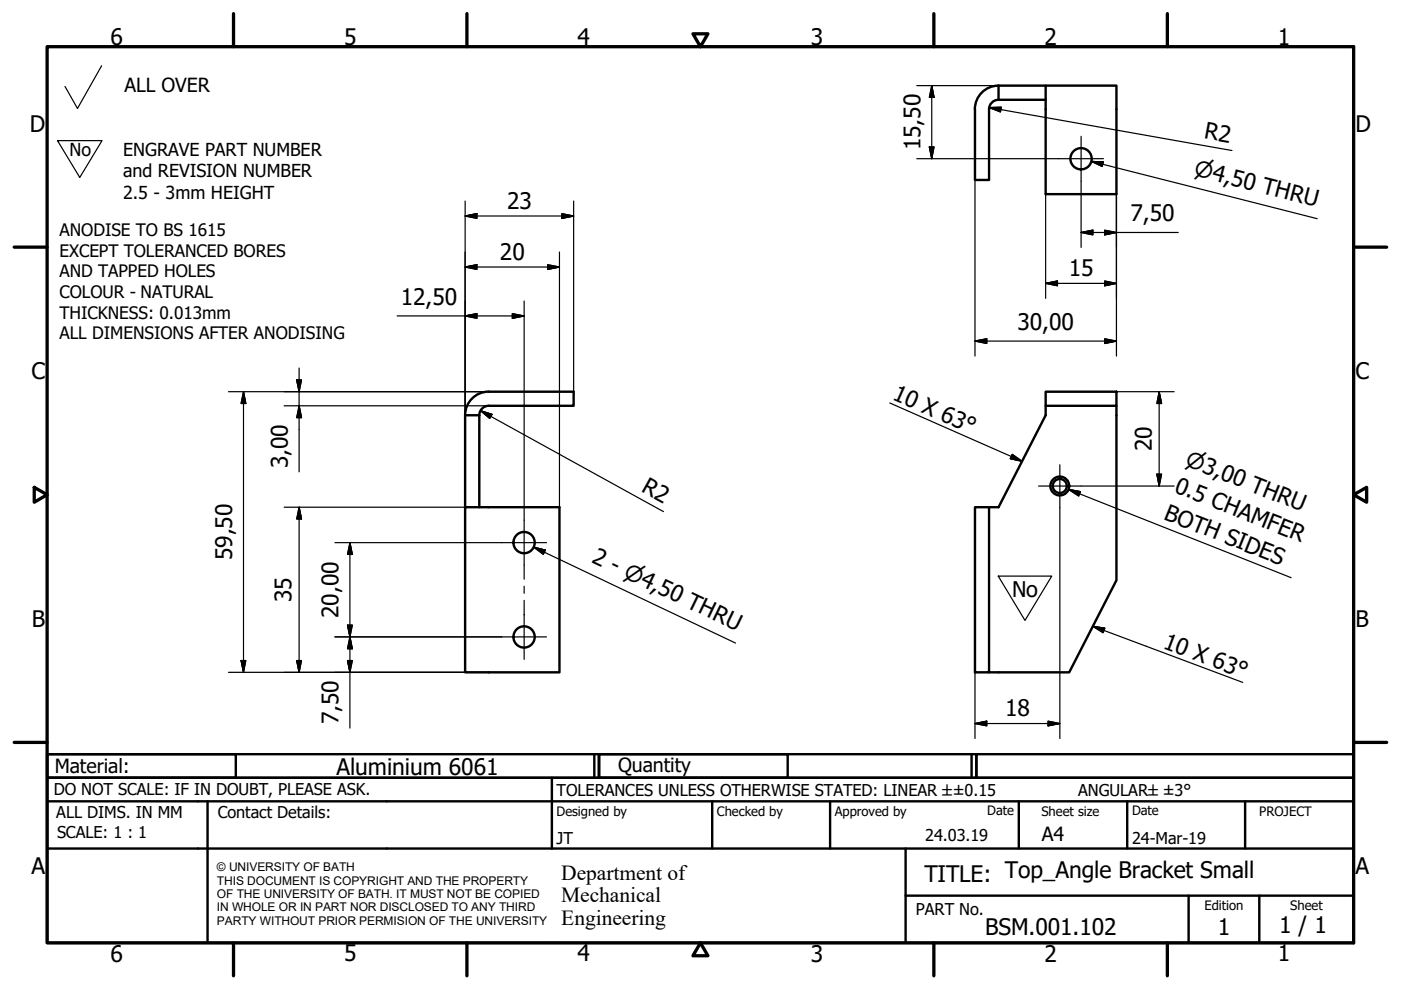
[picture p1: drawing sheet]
<svg xmlns="http://www.w3.org/2000/svg" width="297mm" height="210mm" viewBox="0 0 297 210" stroke-linecap="round" stroke-linejoin="round" font-family="sans-serif">
<!-- layer: Visible (ISO) -->
<g fill="none" stroke="#000" stroke-width=".51">
<path d="M211.7 18.2a5 5 0 0 0-5 5v15h3v-15.1a2 2 0 0 1 2-1.9M211.7 18.2h10M211.7 18.2v3M221.7 18.2h15v23h-15zM211.7 21.2h10M98.6 88v19.5M98.6 88h3M101.6 88v19.5M103.6 83a5 5 0 0 0-5 5M103.6 83.1h18v2.9h-18a2 2 0 0 0-2 2M221.7 83.1h15v2.9h-15zM221.7 86v2l-10 19.5h-2"/>
<path d="M236.7 86v37l-10 19.6h-17M98.6 107.5h20v35.1h-20zM206.7 107.5h3v35.1h-3z"/>
<circle cx="229.2" cy="33.7" r="2.25"/>
<circle cx="111.1" cy="115" r="2.25"/>
<circle cx="224.7" cy="103" r="2"/>
<circle cx="224.7" cy="103" r="1.49"/>
<circle cx="111.1" cy="135" r="2.25"/>
</g>
<!-- layer: Border (ISO) -->
<g fill="none" stroke="#000" stroke-width=".7">
<path d="M10 9.9h277v190h-277zM49.5 2.9v7M99 2.9v7M146.9 7.2h3.2l-1.6 2.7zM198 2.9v7M247.5 2.9v7M3 52.4h7M287 52.4h7M7.3 103.3l2.7 1.6-2.7 1.6zM287 104.9l2.8-1.6v3.2zM3 157.4h7M287 157.4h7"/>
<path d="M49.5 199.9v7M99 199.9v7M148.5 199.9l1.6 2.7h-3.2zM198 199.9v7M247.5 199.9v7"/>
</g>
<!-- layer: Title (ISO) -->
<g fill="none" stroke="#000" stroke-width=".51">
<path d="M10 159.9h40v5h-40zM10 159.9h117v5h-117zM126 159.9v5M127 159.9h40v5h-40zM127 159.9h80v5h-80zM206 159.9v5M207 159.9h80v5h-80zM10 169.9v-5h277v5M10 169.9h277v30h-277zM10 179.9h277M44 169.9v30M117 164.9v15"/>
<path d="M151 169.9v10M176 169.9v10M192 179.9v20M216 169.9v10M239 169.9v10M264 169.9v10M192 189.9h95M252 189.9v10M267 189.9v10"/>
</g>
<!-- layer: Sketch Geometry (ISO) -->
<path d="M217.3 140.9h.1" fill="none" stroke="#fff" stroke-width=".21"/>
<path d="M21.5 13.9l-5.1 9.1-2.6-4.7M12.2 29.8h9.4l-4.7 7.8zM211.6 122.1h11.4l-5.7 9.4z" fill="none" stroke="#000" stroke-width=".25"/>
<!-- layer: Center Mark (ISO) -->
<path d="M224.5 33.6h9.5M229.2 28.9v9.5M224.7 98.5v9M106.4 115.1h9.5M220.2 103.1h9M106.4 135h9.5" fill="none" stroke="#000" stroke-width=".25"/>
<!-- layer: Centerline (ISO) -->
<path d="M111.1 110.3v12.5M111.1 124.3v1.5M111.1 127.3v12.5" fill="none" stroke="#000" stroke-width=".25"/>
<!-- layer: Dimension (ISO) -->
<g fill="none" stroke="#000" stroke-width=".25">
<path d="M194.4 18.2h27.3M197.5 18.2l.5 2.5h-1zM197.5 18.2v15.4M194.4 33.6h30.1M197 31.2h1l-.5 2.4zM206.7 38.2v37.3M209.7 22.8l2.6-.1-.2 1zM209.7 22.8l51.5 9.1M229.2 38.4v14.1M98.6 56.6l2.5-.5v1zM98.6 45.8l2.5-.5v1zM98.6 42.6v64.9"/>
<path d="M98.6 56.6h20M98.6 45.8h23M116.1 56.1l2.5 .5-2.5 .5zM118.6 53.4v54.1M119.1 45.3l2.5 .5-2.5 .5zM121.6 42.6v40.5M221.7 41.2v22.1M229.2 49.3l2.5-.5v1zM229.2 49.3h20.6M234.2 59.6l2.5 .5-2.5 .5zM234.2 48.8l2.5 .5-2.5 .5zM236.7 41.2v34.3"/>
<path d="M63.4 78v22M84.2 67h26.9M98.6 67l2.5-.5v1zM108.6 66.5l2.5 .5-2.5 .5zM111.1 63.8v46.5M206.7 72.3l2.5-.5v1zM206.7 72.3h30M221.7 60.1l2.5-.5v1zM221.7 60.1h15M234.2 71.8l2.5 .5-2.5 .5zM48.5 83.1h55.1M51.6 83.1l.5 2.4h-1z"/>
<path d="M51.6 83.1v59.5M60.2 86h43.4M62.9 80.6h1l-.5 2.5zM63.4 86l.5 2.6h-1zM101.9 87.1l2.4 .8-.5 .8zM101.9 87.1l38.8 21.4M236.7 83.1h12.2M245.8 83.1l.5 2.4h-1zM245.8 83.1v20M60.2 107.5h43.4M63.4 107.5l.5 2.5h-1zM63.4 107.5v35.1"/>
<path d="M71 115.1h35.4M74.2 115.1l.5 2.5h-1zM74.2 115.1v39.3M224.7 107.5v49.1M229.2 103.1h19.7M245.3 100.5h1l-.5 2.6zM71 135h35.4M73.7 132.5h1l-.5 2.5zM74.2 135l.5 2.6h-1zM48.5 142.6h55.1M51.1 140.1h1l-.5 2.5zM62.9 140.1h1l-.5 2.5z"/>
<path d="M73.7 140.1h1l-.5 2.5zM206.7 153.4l2.5-.5v1zM206.7 142.6v14M206.7 153.4h18M222.2 152.9l2.5 .5-2.5 .5z"/>
</g>
<g fill="#000" stroke="#000" stroke-width=".25">
<path d="M197 31.2l.5 2.4zM197 31.2h1l-.5 2.4zM197.5 18.2l.5 2.5zM197.5 18.2l.5 2.5h-1zM209.7 22.8l2.6-.1zM209.7 22.8l2.6-.1-.2 1zM98.6 56.6l2.5-.5zM98.6 56.6l2.5-.5v1zM98.6 45.8l2.5-.5zM98.6 45.8l2.5-.5v1zM116.1 57.1l2.5-.5zM116.1 56.1l2.5 .5-2.5 .5z"/>
<path d="M119.1 46.3l2.5-.5zM119.1 45.3l2.5 .5-2.5 .5zM221.7 60.1l2.5-.5zM221.7 60.1l2.5-.5v1zM229.2 49.3l2.5-.5zM229.2 49.3l2.5-.5v1zM234.2 49.8l2.5-.5zM234.2 48.8l2.5 .5-2.5 .5zM98.6 67l2.5-.5zM98.6 67l2.5-.5v1zM108.6 67.5l2.5-.5zM108.6 66.5l2.5 .5-2.5 .5z"/>
<path d="M206.7 72.3l2.5-.5zM206.7 72.3l2.5-.5v1zM234.2 72.8l2.5-.5zM234.2 71.8l2.5 .5-2.5 .5zM234.2 60.6l2.5-.5zM234.2 59.6l2.5 .5-2.5 .5zM51.6 83.1l.5 2.4zM51.6 83.1l.5 2.4h-1zM62.9 80.6l.5 2.5zM62.9 80.6h1l-.5 2.5zM63.4 86l.5 2.6zM63.4 86l.5 2.6h-1z"/>
<path d="M101.9 87.1l2.4 .8zM101.9 87.1l2.4 .8-.5 .8zM245.8 83.1l.5 2.4zM245.8 83.1l.5 2.4h-1zM63.4 107.5l.5 2.5zM63.4 107.5l.5 2.5h-1zM74.2 115.1l.5 2.5zM74.2 115.1l.5 2.5h-1zM245.3 100.5l.5 2.6zM245.3 100.5h1l-.5 2.6zM73.7 132.5l.5 2.5zM73.7 132.5h1l-.5 2.5z"/>
<path d="M74.2 135l.5 2.6zM74.2 135l.5 2.6h-1zM51.1 140.1l.5 2.5zM51.1 140.1h1l-.5 2.5zM62.9 140.1l.5 2.5zM62.9 140.1h1l-.5 2.5zM73.7 140.1l.5 2.5zM73.7 140.1h1l-.5 2.5zM206.7 153.4l2.5-.5zM206.7 153.4l2.5-.5v1zM222.2 153.9l2.5-.5zM222.2 152.9l2.5 .5-2.5 .5z"/>
</g>
<!-- layer: Symbol (ISO) -->
<path d="M231.4 34.2l2.5 .1-.2 1zM231.4 34.2l47.9 12.2M188.7 85.4l28 12.4M214.6 96.3l2.1 1.5-2.5-.5zM113.2 116l2.4 .6-.4 .9zM113.2 116l42.8 20.3M226.6 103.8l2.5 .4-.4 1zM226.6 103.8l47.1 18.7M231.7 132.8l2.5 .4-.3 .9zM231.7 132.8l31.8 11.9" fill="none" stroke="#000" stroke-width=".25"/>
<path d="M231.4 34.2l2.5 .1zM231.4 34.2l2.5 .1-.2 1zM214.2 97.3l2.5 .5zM214.6 96.3l2.1 1.5-2.5-.5zM113.2 116l2.4 .6zM113.2 116l2.4 .6-.4 .9zM226.6 103.8l2.5 .4zM226.6 103.8l2.5 .4-.4 1zM231.7 132.8l2.5 .4zM231.7 132.8l2.5 .4-.3 .9z" fill="#000" stroke="#000" stroke-width=".25"/>
<g font-size="4.8">
<text x="23.4" y="9.5">6</text>
<text x="72.9" y="9.5">5</text>
<text x="122.4" y="9.5">4</text>
<text x="171.9" y="9.5">3</text>
<text x="221.4" y="9.5">2</text>
<text x="270.9" y="9.5">1</text>
<text x="6.3" y="27.9">D</text>
<text x="255.2" y="29.3" transform="rotate(10 255.2 29.3)">R2</text>
<text x="287.4" y="27.9">D</text>
<text x="195.2" y="31.9" transform="rotate(-90 195.2 31.9)">15,50</text>
<text x="107.5" y="44.2">23</text>
<text x="239.7" y="46.9">7,50</text>
<text x="106" y="55">20</text>
<text x="226.6" y="58.5">15</text>
<text x="85" y="64.6">12,50</text>
<text x="215.7" y="69.9">30,00</text>
<text x="6.7" y="80.4">C</text>
<text x="287.4" y="80.4">C</text>
<text x="189" y="84.7" transform="rotate(24 189 84.7)">10 X 63°</text>
<text x="244.2" y="95.7" transform="rotate(-90 244.2 95.7)">20</text>
<text x="61" y="99.3" transform="rotate(-90 61 99.3)">3,00</text>
<text x="135.8" y="104" transform="rotate(29 135.8 104)">R2</text>
<text x="248.8" y="104.3" transform="rotate(22 248.8 104.3)">0.5 CHAMFER</text>
<text x="246.5" y="110" transform="rotate(22 246.5 110)">BOTH SIDES</text>
<text x="49.2" y="118.8" transform="rotate(-90 49.2 118.8)">59,50</text>
<text x="125.3" y="119.1" transform="rotate(25 125.3 119.1)">2 - ⌀4,50 THRU</text>
<text x="61.8" y="127.7" transform="rotate(-90 61.8 127.7)">35</text>
<text x="71.8" y="131" transform="rotate(-90 71.8 131)">20,00</text>
<text x="6.8" y="132.9">B</text>
<text x="246.4" y="137.4" transform="rotate(21 246.4 137.4)">10 X 63°</text>
<text x="287.4" y="132.9">B</text>
<text x="71.8" y="153.6" transform="rotate(-90 71.8 153.6)">7,50</text>
<text x="213.1" y="151.8">18</text>
<text x="71.4" y="164.3">Aluminium 6061</text>
<text x="6.7" y="185.4">A</text>
<text x="287.4" y="185.4">A</text>
<text x="196" y="187">TITLE: Top_Angle Bracket Small</text>
<text x="271.2" y="197.9">1 / 1</text>
<text x="23.4" y="203.9">6</text>
<text x="72.9" y="203.8">5</text>
<text x="122.4" y="203.8">4</text>
<text x="171.9" y="203.9">3</text>
<text x="208.9" y="198.2">BSM.001.102</text>
<text x="221.4" y="203.9">2</text>
<text x="258.2" y="198.2">1</text>
<text x="270.9" y="203.8">1</text>
</g>
<g font-size="4.6">
<text x="253" y="37.2" transform="rotate(14 253 37.2)">⌀4,50 THRU</text>
<text x="251.1" y="98.6" transform="rotate(22 251.1 98.6)">⌀3,00 THRU</text>
<text x="214.6" y="126.6">No</text>
<text x="119" y="186.5">Department of</text>
<text x="119" y="191.3">Mechanical</text>
<text x="119" y="196">Engineering</text>
</g>
<g font-size="4.1">
<text x="26.4" y="19.4">ALL OVER</text>
<text x="11.6" y="163.9">Material:</text>
<text x="131" y="163.7">Quantity</text>
<text x="220.9" y="178.4">A4</text>
</g>
<g font-size="3.8">
<text x="14.7" y="33.1">No</text>
<text x="26.1" y="33.1">ENGRAVE PART NUMBER</text>
<text x="26.1" y="37.6">and REVISION NUMBER</text>
<text x="26.1" y="42.1">2.5 - 3mm HEIGHT</text>
</g>
<g font-size="3.6">
<text x="12.6" y="50.1">ANODISE TO BS 1615</text>
<text x="12.6" y="54.5">EXCEPT TOLERANCED BORES</text>
<text x="12.6" y="58.8">AND TAPPED HOLES</text>
<text x="12.6" y="63.2">COLOUR - NATURAL</text>
<text x="12.6" y="67.5">THICKNESS: 0.013mm</text>
<text x="12.6" y="71.9">ALL DIMENSIONS AFTER ANODISING</text>
</g>
<g font-size="3.5">
<text x="11.4" y="168.5">DO NOT SCALE: IF IN DOUBT, PLEASE ASK.</text>
<text x="11.9" y="173.5">ALL DIMS. IN MM</text>
<text x="46.2" y="173.5">Contact Details:</text>
<text x="118" y="168.8">TOLERANCES UNLESS OTHERWISE STATED: LINEAR ±±0.15</text>
<text x="228.6" y="168.8">ANGULAR±±3°</text>
<text x="12.1" y="177.6">SCALE: 1 : 1</text>
<text x="118" y="178.9">JT</text>
<text x="196.2" y="178.3">24.03.19</text>
<text x="240" y="178.9">24-Mar-19</text>
<text x="194.2" y="194.1">PART No.</text>
</g>
<g font-size="2.8">
<text x="118" y="173">Designed by</text>
<text x="152" y="173">Checked by</text>
<text x="177" y="173">Approved by</text>
<text x="209.3" y="172.9">Date</text>
<text x="220.8" y="173">Sheet size</text>
<text x="240" y="172.9">Date</text>
<text x="267" y="172.9">PROJECT</text>
<text x="255.4" y="193">Edition</text>
<text x="273.6" y="193">Sheet</text>
</g>
<g font-size="2.5">
<text x="46" y="184.7">© UNIVERSITY OF BATH</text>
<text x="46" y="187.6">THIS DOCUMENT IS COPYRIGHT AND THE PROPERTY</text>
<text x="46" y="190.4">OF THE UNIVERSITY OF BATH. IT MUST NOT BE COPIED</text>
<text x="46" y="193.2">IN WHOLE OR IN PART NOR DISCLOSED TO ANY THIRD</text>
<text x="46" y="196.1">PARTY WITHOUT PRIOR PERMISION OF THE UNIVERSITY</text>
</g>
</svg>
